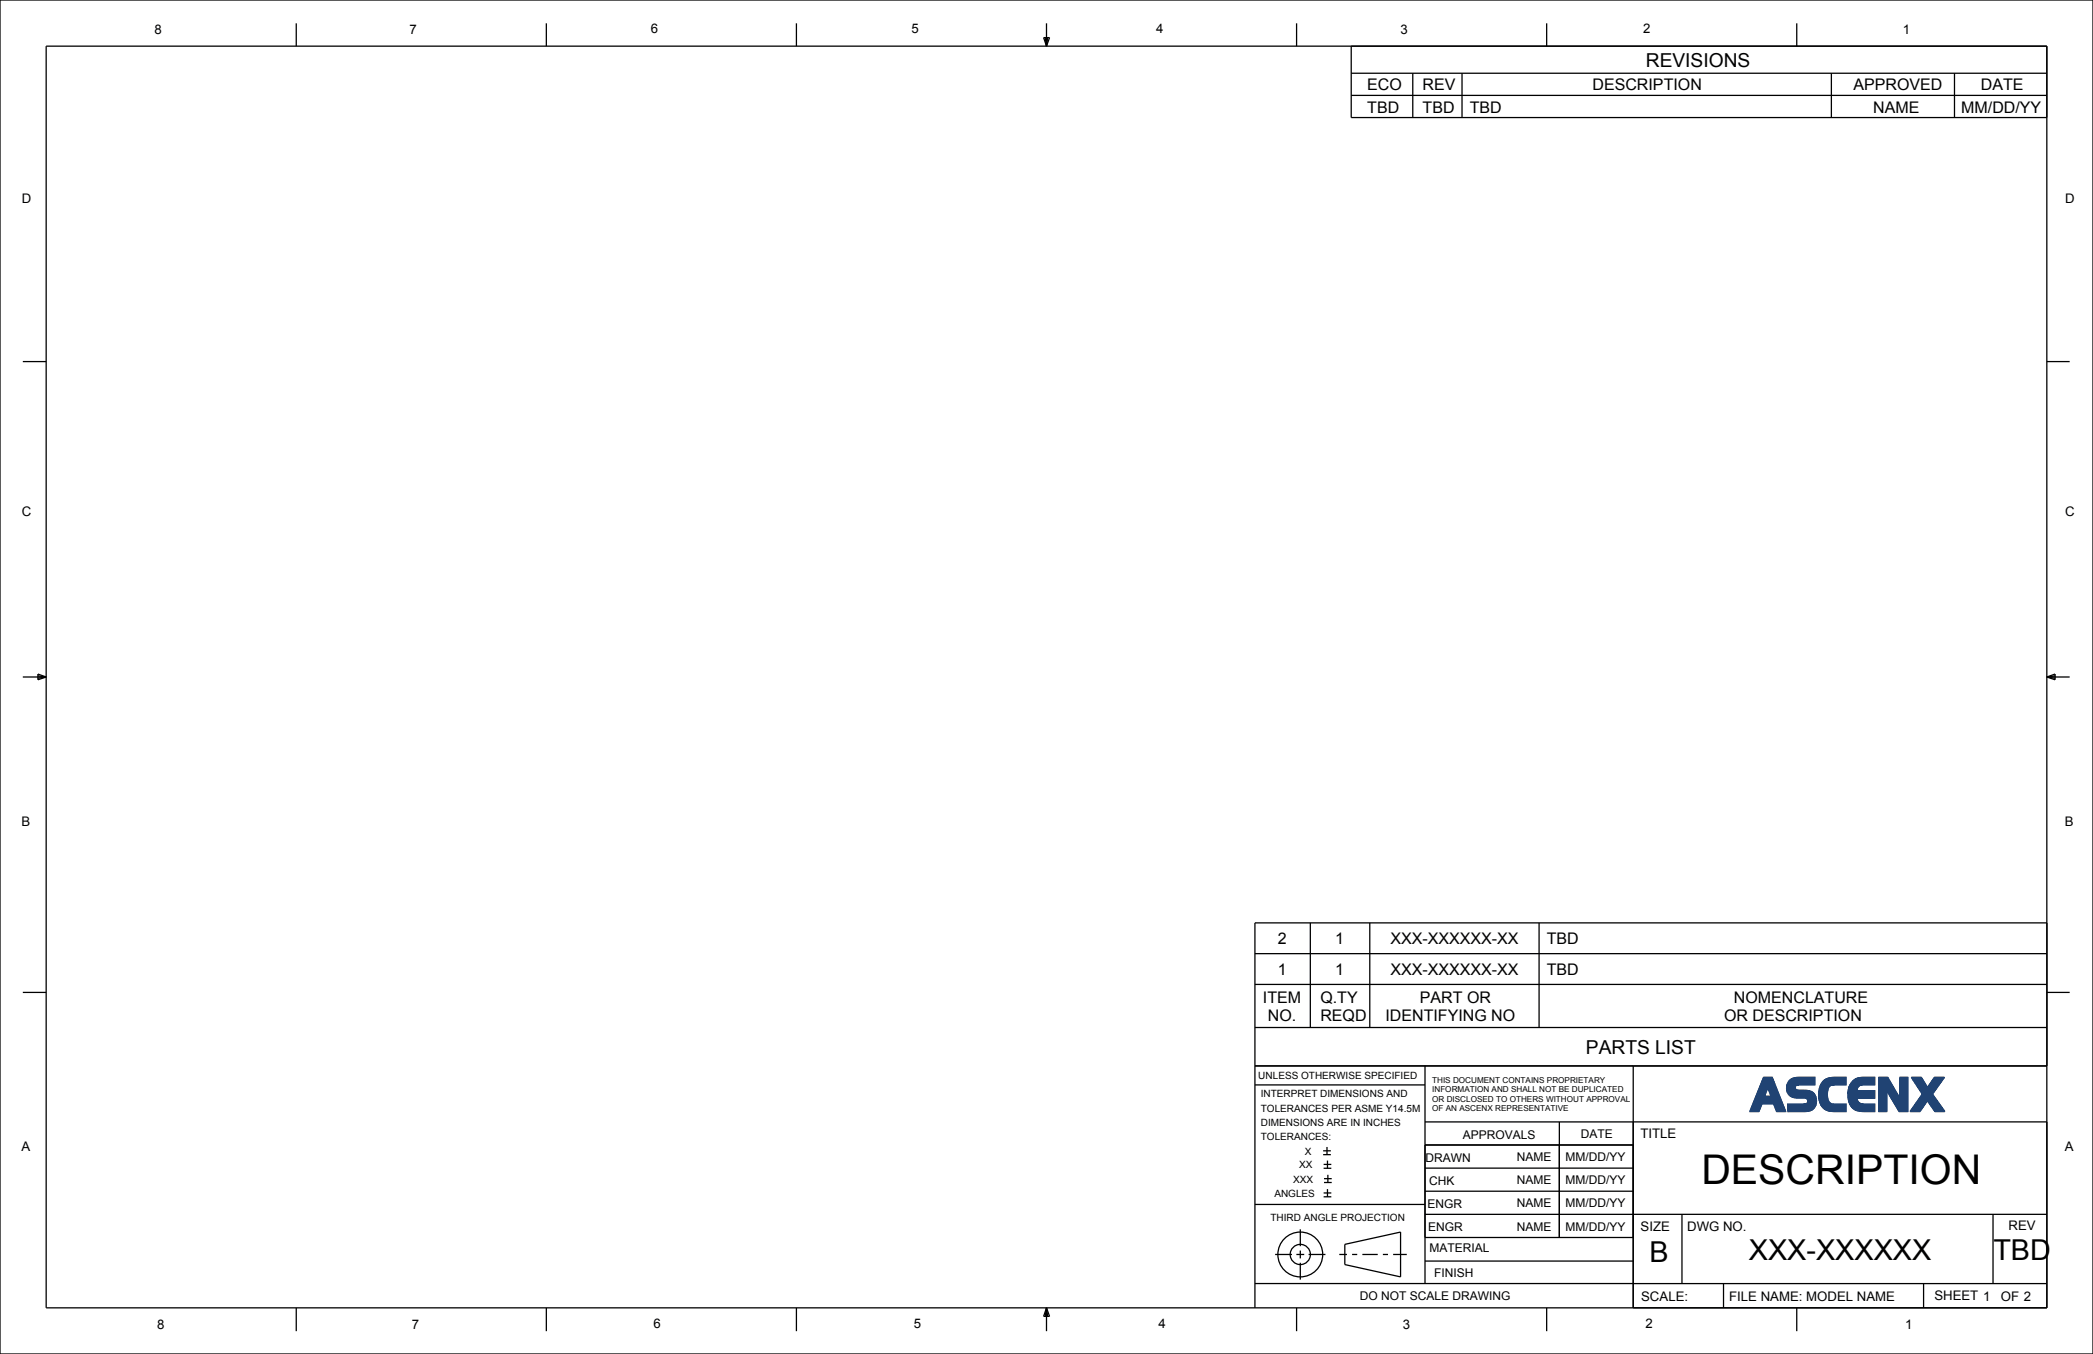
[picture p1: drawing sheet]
<svg xmlns="http://www.w3.org/2000/svg" width="432mm" height="279mm" viewBox="0 0 432 279" stroke-linecap="round" stroke-linejoin="round" font-family="sans-serif">
<path d="M394.3 222.3h2.1l1.3 2.1 1.4-2.1h2l-2.4 3.5 2.5 3.6h-2l-1.6-2.3-1.5 2.3h-2l2.5-3.6z" fill="#204373"/>
<path d="M394.3 222.3h2.1l1.3 2.1 1.4-2.1h2l-2.4 3.5 2.5 3.6h-2l-1.6-2.3-1.5 2.3h-2l2.5-3.6z" fill="none" stroke="#204373" stroke-width=".26"/>
<path d="M382.2 223.1l.6-.5 .8-.2 3.1-.1v1.5l-5.1 .1z" fill="#204373"/>
<path d="M382.2 223.1l.6-.5 .8-.2 3.1-.1v1.5l-5.1 .1z" fill="none" stroke="#204373" stroke-width=".26"/>
<path d="M381.6 223.9l2.7-.1-2.8 .4z" fill="#204373"/>
<path d="M381.6 223.9l2.7-.1-2.8 .4z" fill="none" stroke="#204373" stroke-width=".26"/>
<path d="M381.5 224.2l2.2-.2-.4 .4-.2 .5-1.8 .6z" fill="#204373"/>
<path d="M381.5 224.2l2.2-.2-.4 .4-.2 .5-1.8 .6z" fill="none" stroke="#204373" stroke-width=".26"/>
<path d="M381.3 225.5l1.8-.6v.2h3.6v1.5h-3.6l.1 .4-1.8 .3z" fill="#204373"/>
<path d="M381.3 225.5l1.8-.6v.2h3.6v1.5h-3.6l.1 .4-1.8 .3z" fill="none" stroke="#204373" stroke-width=".26"/>
<path d="M381.4 227.3l1.8-.3 .2 .5-1.8 .3z" fill="#204373"/>
<path d="M381.4 227.3l1.8-.3 .2 .5-1.8 .3z" fill="none" stroke="#204373" stroke-width=".26"/>
<path d="M381.6 227.8l1.8-.3 .9 .3-2.4 .4z" fill="#204373"/>
<path d="M381.6 227.8l1.8-.3 .9 .3-2.4 .4z" fill="none" stroke="#204373" stroke-width=".26"/>
<path d="M381.9 228.2l2.4-.4 2.4 .1v1.5a11 11 0 0 1-3.6-.2l-.7-.4z" fill="#204373"/>
<path d="M381.9 228.2l2.4-.4 2.4 .1v1.5a11 11 0 0 1-3.6-.2l-.7-.4z" fill="none" stroke="#204373" stroke-width=".26"/>
<path d="M387.6 222.3h1.9l2.5 4.4v-4.4h1.6v7.1h-1.8l-2.6-4.4v4.4h-1.6z" fill="#204373"/>
<path d="M387.6 222.3h1.9l2.5 4.4v-4.4h1.6v7.1h-1.8l-2.6-4.4v4.4h-1.6z" fill="none" stroke="#204373" stroke-width=".26"/>
<path d="M376 223.2l.6-.5 .8-.3 3.5-.1v1.5l-5.3 .2z" fill="#204373"/>
<path d="M376 223.2l.6-.5 .8-.3 3.5-.1v1.5l-5.3 .2z" fill="none" stroke="#204373" stroke-width=".26"/>
<path d="M375.6 224l3-.2-3.2 .7z" fill="#204373"/>
<path d="M375.6 224l3-.2-3.2 .7z" fill="none" stroke="#204373" stroke-width=".26"/>
<path d="M375.4 224.5l2.2-.5-.3 .4-.3 .7-1.8 .5z" fill="#204373"/>
<path d="M375.4 224.5l2.2-.5-.3 .4-.3 .7-1.8 .5z" fill="none" stroke="#204373" stroke-width=".26"/>
<path d="M375.2 225.6l1.8-.5v.8l-1.8 .6z" fill="#204373"/>
<path d="M375.2 225.6l1.8-.5v.8l-1.8 .6z" fill="none" stroke="#204373" stroke-width=".26"/>
<path d="M375.2 226.5l1.8-.6 .3 1.3-1.8 .4z" fill="#204373"/>
<path d="M375.2 226.5l1.8-.6 .3 1.3-1.8 .4z" fill="none" stroke="#204373" stroke-width=".26"/>
<path d="M375.5 227.6l1.8-.4 .3 .4-1.9 .4z" fill="#204373"/>
<path d="M375.5 227.6l1.8-.4 .3 .4-1.9 .4z" fill="none" stroke="#204373" stroke-width=".26"/>
<path d="M375.7 228l1.9-.4 1 .3h2.3v1.5h-2.4a2.8 2.8 0 0 1-2.8-1.4z" fill="#204373"/>
<path d="M375.7 228l1.9-.4 1 .3h2.3v1.5h-2.4a2.8 2.8 0 0 1-2.8-1.4z" fill="none" stroke="#204373" stroke-width=".26"/>
<path d="M369.2 222.9l.6-.4 .8-.2h3.8v1.5l-5.7 .2z" fill="#204373"/>
<path d="M369.2 222.9l.6-.4 .8-.2h3.8v1.5l-5.7 .2z" fill="none" stroke="#204373" stroke-width=".26"/>
<path d="M368.7 224l2.5-.2a.67 .67 0 0 0-.8 .4l-1.8 .3z" fill="#204373"/>
<path d="M368.7 224l2.5-.2a.67 .67 0 0 0-.8 .4l-1.8 .3z" fill="none" stroke="#204373" stroke-width=".26"/>
<path d="M368.6 224.5l1.8-.3v.4l-1.8 .4z" fill="#204373"/>
<path d="M368.6 224.5l1.8-.3v.4l-1.8 .4z" fill="none" stroke="#204373" stroke-width=".26"/>
<path d="M368.6 225l1.8-.4a1.56 1.56 0 0 0 1.7 .4l1.1 .1-4.4 .3z" fill="#204373"/>
<path d="M368.6 225l1.8-.4a1.56 1.56 0 0 0 1.7 .4l1.1 .1-4.4 .3z" fill="none" stroke="#204373" stroke-width=".26"/>
<path d="M368.8 225.4l4.4-.3a2.16 2.16 0 0 1 1.4 2.9l-2.5-.2a.69 .69 0 0 0 .8-.7 .69 .69 0 0 0-1-.5l-2.1-.2-.6-.4z" fill="#204373"/>
<path d="M368.8 225.4l4.4-.3a2.16 2.16 0 0 1 1.4 2.9l-2.5-.2a.69 .69 0 0 0 .8-.7 .69 .69 0 0 0-1-.5l-2.1-.2-.6-.4z" fill="none" stroke="#204373" stroke-width=".26"/>
<path d="M368.9 227.9l5.7 .1-5.7 1.4z" fill="#204373"/>
<path d="M368.9 227.9l5.7 .1-5.7 1.4z" fill="none" stroke="#204373" stroke-width=".26"/>
<path d="M368.9 229.4l5.7-1.4a2.2 2.2 0 0 1-2.5 1.4z" fill="#204373"/>
<path d="M368.9 229.4l5.7-1.4a2.2 2.2 0 0 1-2.5 1.4z" fill="none" stroke="#204373" stroke-width=".26"/>
<path d="M363.8 222.3h1.8l-1.6 3.9h1.4l.5 1.6h-2.4l-.6 1.6h-1.9z" fill="#204373"/>
<path d="M363.8 222.3h1.8l-1.6 3.9h1.4l.5 1.6h-2.4l-.6 1.6h-1.9z" fill="none" stroke="#204373" stroke-width=".26"/>
<path d="M365.6 222.3l2.8 7.1h-1.9l-1.8-5z" fill="#204373"/>
<path d="M363.8 222.3h1.8l2.8 7.1h-1.9l-.6-1.6h-2.4l-.6 1.6h-1.9zM364.7 224.4l.7 1.8h-1.4zM365.6 222.3l2.8 7.1h-1.9l-1.8-5zM369.2 222.9a2.66 2.66 0 0 1 2.1-.6h3.1v1.5h-3a.72 .72 0 0 0-.7 .1 .72 .72 0 0 0-.3 .7l.4 .3 1.3 .1a2.22 2.22 0 0 1 2.6 2.1 2.22 2.22 0 0 1-2.5 2.3h-3.3v-1.5h3a.7 .7 0 0 0 1-.3 .7 .7 0 0 0-.3-1h-1.6a2.12 2.12 0 0 1-2.2-1.2 2.12 2.12 0 0 1 .4-2.5zM376.1 223.1a3.1 3.1 0 0 1 2.4-.8h2.4v1.5h-2.3a1.42 1.42 0 0 0-1.6 1.8 1.88 1.88 0 0 0 .9 2.2l3 .1v1.5h-2.4a2.97 2.97 0 0 1-3.3-3.5 4 4 0 0 1 .9-2.8zM382.3 223a2.82 2.82 0 0 1 2.2-.7h2.2v1.5h-2a1.28 1.28 0 0 0-1.6 1.3h3.6v1.5h-3.6a1.34 1.34 0 0 0 1.6 1.3h2v1.5h-2.1a2.97 2.97 0 0 1-3.4-3.5 3.8 3.8 0 0 1 1.1-2.9zM387.6 222.3h1.9l2.5 4.4v-4.4h1.6v7.1h-1.8l-2.6-4.4v4.4h-1.6zM394.3 222.3h2.1l1.3 2.1 1.4-2.1h2l-2.4 3.5 2.5 3.6h-2l-1.6-2.3-1.5 2.3h-2l2.5-3.6z" fill="none" stroke="#204373" stroke-width=".26"/>
<g fill="none" stroke="#000" stroke-width=".26">
<path d="M0 0h431.8v279.4h-431.8zM9.5 9.5h412.8v260.4h-412.8zM61.1 4.8v4.7M112.7 4.8v4.7M164.3 4.8v4.7M215.3 7.8h1.2l-.6 1.7zM215.6 7.8l.3 1.7M215.9 4.8v4.7M216.1 7.8l-.2 1.7M267.5 4.8v4.7M278.8 9.5v14.8h143.5M278.8 15.1h143.5"/>
<path d="M278.8 19.7h143.5M291.5 15.1v9.2M301.6 15.1v9.2M319.1 4.8v4.7M370.7 4.8v4.7M377.8 15.1v9.2M403.2 15.1v9.2M4.7 74.6h4.8M422.3 74.6h4.7M4.7 139.7h4.8M7.8 139.1l1.7 .6-1.7 .6zM7.8 139.5l1.7 .2"/>
<path d="M9.5 139.7l-1.7 .3M422.3 139.7h4.7M422.3 139.7l1.7 .3M422.3 139.7l1.7-.6v1.2zM424 139.5l-1.7 .2M258.9 196.8h163.4M270.3 190.4v21.6M282.6 190.4v21.6M317.5 190.4v21.6M4.7 204.8h4.8M258.9 220h163.4v-29.6h-163.4v79.5M258.9 212h163.4"/>
<path d="M258.9 203.1h163.4M294 220v44.9M336.9 220v49.9h85.4v-38.4h-128.3M422.3 204.8h4.7M258.9 223.9h35.1M273 238.3h1.6M273 237.5h1.6M273.8 236.7v1.6M273.9 239.5v1.6M294 236.3h42.9M321.7 231.5v23.9M258.9 248.5h35.1"/>
<path d="M263.1 258.9h3.4M267.4 258.9h1.7M268.3 253.7v3.5M268.3 258.1v1.6M270 258.9h3.4M273.1 247h1.6M273.1 246.2h1.6M273.1 241.1h1.6M273.1 240.3h1.6M273.2 244h1.5M273.2 243.2h1.5M273.9 245.4v1.6"/>
<path d="M273.9 242.4v1.6M277.4 256.8l11.5-2.6v9.3l-11.5-2.6zM294 255.4h42.9M294 245.8h42.9M294 241h42.9M347 250.6v14.3M411.2 250.6v14.3M422.3 250.6h-128.3M61.1 269.9v4.8M112.7 269.9v4.8M164.3 269.9v4.8M215.9 269.9l.6 1.7h-1.2z"/>
<path d="M215.9 269.9l.2 1.7M215.9 269.9v4.8M215.9 269.9l-.3 1.7M258.9 264.9h163.4M267.5 269.9v4.8M268.3 260.6v3.5M294 260.2h42.9M319.1 269.9v4.8M355.6 264.9v5M370.7 269.9v4.8M396.8 264.9v5"/>
<circle cx="268.3" cy="258.9" r="4.6"/>
<circle cx="268.3" cy="258.9" r="2.09"/>
</g>
<path d="M276.3 258.9h13.9" fill="none" stroke="#000" stroke-width=".26" stroke-dasharray="3.2 1.1 1.1 1.1" stroke-dashoffset="1.6" stroke-linecap="butt"/>
<text font-size="8.5" x="351" y="244.3">DESCRIPTION</text>
<g font-size="5.9">
<text x="340.3" y="260.4">B</text>
<text x="360.8" y="260">XXX-XXXXXX</text>
<text x="411.2" y="260">TBD</text>
</g>
<g font-size="4">
<text x="339.5" y="13.8">REVISIONS</text>
<text x="327.2" y="217.5">PARTS LIST</text>
</g>
<g font-size="3.3">
<text x="282.1" y="18.7">ECO</text>
<text x="282.1" y="23.2">TBD</text>
<text x="293.5" y="18.7">REV</text>
<text x="293.5" y="23.2">TBD</text>
<text x="303.2" y="23.2">TBD</text>
<text x="328.5" y="18.7">DESCRIPTION</text>
<text x="382.4" y="18.7">APPROVED</text>
<text x="386.5" y="23.2">NAME</text>
<text x="404.6" y="23.2">MM/DD/YY</text>
<text x="408.7" y="18.7">DATE</text>
<text x="263.6" y="194.9">2</text>
<text x="275.4" y="194.9">1</text>
<text x="286.9" y="194.9">XXX-XXXXXX-XX</text>
<text x="319.1" y="194.9">TBD</text>
<text x="263.6" y="201.2">1</text>
<text x="275.4" y="201.2">1</text>
<text x="286.9" y="201.2">XXX-XXXXXX-XX</text>
<text x="319.1" y="201.2">TBD</text>
<text x="260.5" y="206.9">ITEM</text>
<text x="272.4" y="206.9">Q.TY</text>
<text x="292.9" y="206.9">PART OR</text>
<text x="357.7" y="206.9">NOMENCLATURE</text>
<text x="261.6" y="210.8">NO.</text>
<text x="272.4" y="210.8">REQD</text>
<text x="285.8" y="210.8">IDENTIFYING NO</text>
<text x="355.7" y="210.8">OR DESCRIPTION</text>
</g>
<g font-size="2.7">
<text x="31.9" y="7">8</text>
<text x="84.5" y="7.1">7</text>
<text x="134.3" y="6.8">6</text>
<text x="188.1" y="6.8">5</text>
<text x="238.5" y="6.9">4</text>
<text x="288.9" y="7">3</text>
<text x="339" y="6.9">2</text>
<text x="392.6" y="7">1</text>
<text x="4.5" y="41.9">D</text>
<text x="426.1" y="41.8">D</text>
<text x="4.5" y="106.6">C</text>
<text x="426" y="106.5">C</text>
<text x="4.4" y="170.5">B</text>
<text x="426" y="170.5">B</text>
<text x="4.4" y="237.5">A</text>
<text x="338.4" y="234.9">TITLE</text>
<text x="426" y="237.5">A</text>
<text x="338.5" y="254.1">SIZE</text>
<text x="348.1" y="254.1">DWG NO.</text>
<text x="414.4" y="253.8">REV</text>
<text x="338.6" y="268.4">SCALE:</text>
<text x="356.7" y="268.4">FILE NAME: MODEL NAME</text>
<text x="399.1" y="268.4">SHEET 1</text>
<text x="412.8" y="268.4">OF 2</text>
<text x="32.4" y="274.2">8</text>
<text x="85" y="274.3">7</text>
<text x="134.8" y="274.1">6</text>
<text x="188.6" y="274">5</text>
<text x="239" y="274.1">4</text>
<text x="289.4" y="274.2">3</text>
<text x="339.5" y="274.1">2</text>
<text x="393" y="274.2">1</text>
</g>
<g font-size="2.5">
<text x="294.1" y="239.7">DRAWN</text>
<text x="301.8" y="235">APPROVALS</text>
<text x="313" y="239.6">NAME</text>
<text x="323" y="239.6">MM/DD/YY</text>
<text x="326.2" y="234.9">DATE</text>
<text x="294.9" y="244.5">CHK</text>
<text x="313" y="244.4">NAME</text>
<text x="323" y="244.4">MM/DD/YY</text>
<text x="294.5" y="249.3">ENGR</text>
<text x="313" y="249.1">NAME</text>
<text x="323" y="249.1">MM/DD/YY</text>
<text x="294.6" y="254">ENGR</text>
<text x="313" y="253.9">NAME</text>
<text x="323" y="253.9">MM/DD/YY</text>
<text x="294.9" y="258.4">MATERIAL</text>
<text x="295.9" y="263.5">FINISH</text>
<text x="280.5" y="268.3">DO NOT SCALE DRAWING</text>
</g>
<g font-size="2.1">
<text x="259.6" y="222.6">UNLESS OTHERWISE SPECIFIED</text>
<text x="260.1" y="226.3">INTERPRET DIMENSIONS AND</text>
<text x="260.1" y="229.4">TOLERANCES PER ASME Y14.5M</text>
<text x="260.1" y="232.3">DIMENSIONS ARE IN INCHES</text>
<text x="260.1" y="235.3">TOLERANCES:</text>
<text x="269.2" y="238.3">X</text>
<text x="266.8" y="244">XXX</text>
<text x="268" y="241.1">XX</text>
<text x="262.1" y="251.9">THIRD ANGLE PROJECTION</text>
<text x="262.9" y="247">ANGLES</text>
</g>
<g font-size="1.7">
<text x="295.5" y="223.5">THIS DOCUMENT CONTAINS PROPRIETARY</text>
<text x="295.5" y="225.4">INFORMATION AND SHALL NOT BE DUPLICATED</text>
<text x="295.5" y="227.4">OR DISCLOSED TO OTHERS WITHOUT APPROVAL</text>
<text x="295.5" y="229.3">OF AN ASCENX REPRESENTATIVE</text>
</g>
</svg>
